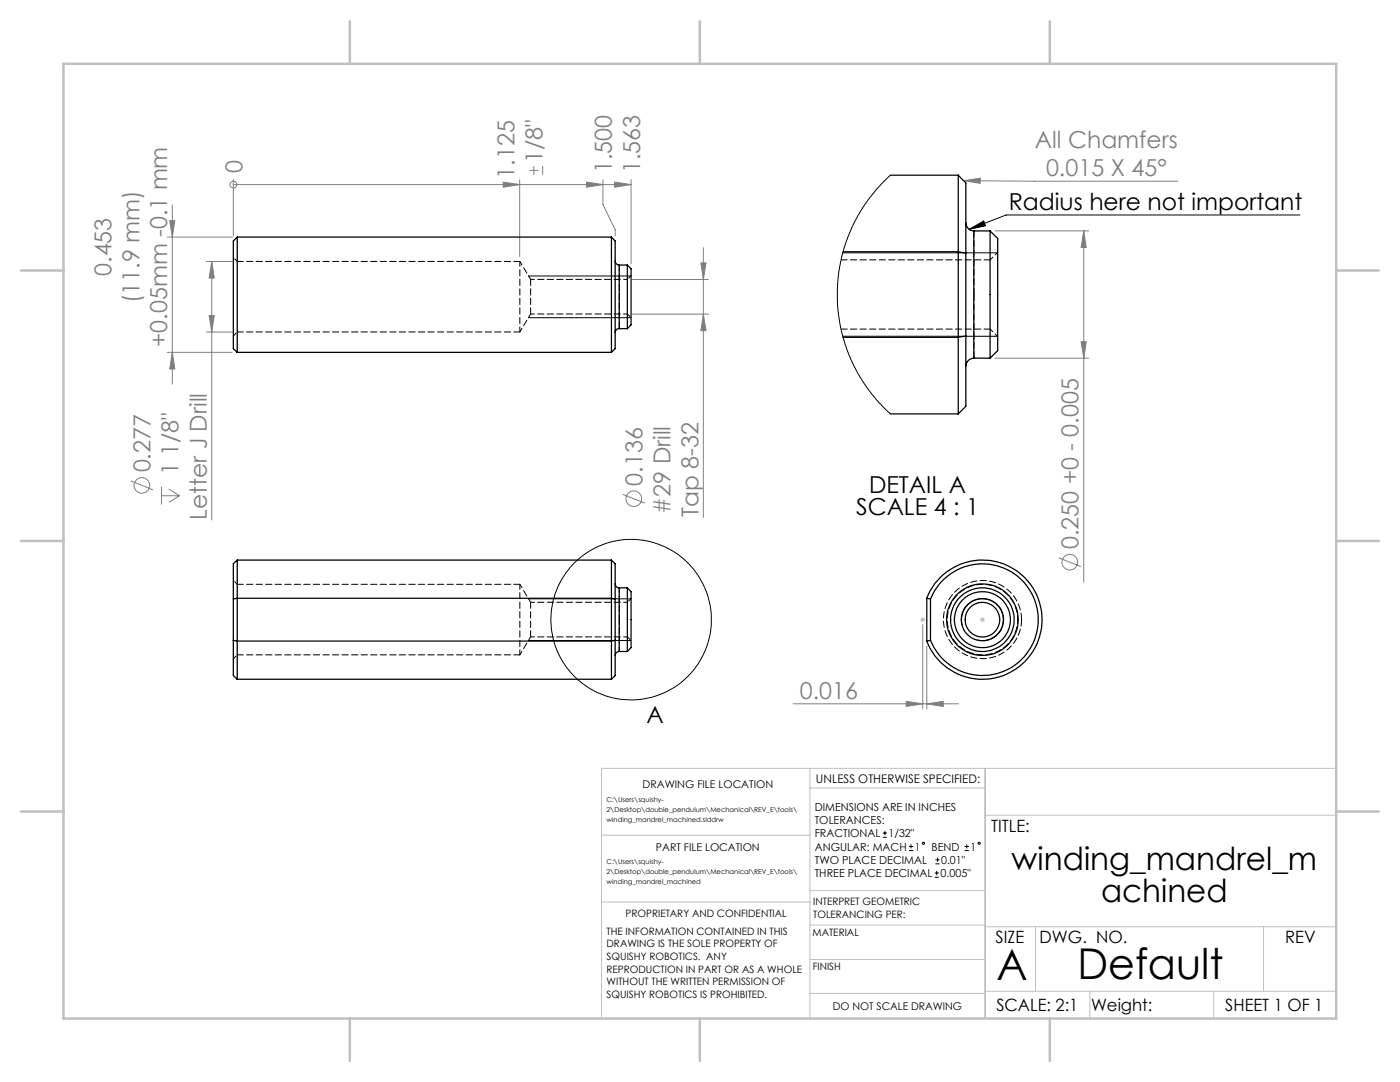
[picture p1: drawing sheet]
<svg xmlns="http://www.w3.org/2000/svg" width="279mm" height="216mm" viewBox="0 0 279 216" stroke-linecap="round" stroke-linejoin="round" font-family="sans-serif">
<g fill="none" stroke="#808080" stroke-width=".2">
<path d="M46.6 36.8h.1M46.6 35.8v11.3M46.6 36.8h79.3M100.4 36.3l3.3 .5-3.3 .6zM103.7 35.8v15.4M105.7 34h1.7M106.5 33.1v1.8M108.3 33.1v1.8M117.1 36.3l3.2 .5-3.2 .6zM120.3 35.8v5l2.5 5v1.3M122.7 36.3l3.2 .5-3.2 .6zM125.9 35.8v16.8"/>
<path d="M192.3 36.1l3.4-.5-.1 1zM192.3 36.1l42.8 .1M33.4 47.3h13M33.9 44h1l-.5 3.3zM34.4 41v35.7M41.2 52.2h5.2M42.3 52.2v51.6M42.3 52.2l.5 3.3h-1.1zM126.2 55.8h15.2M139.9 52.5h1l-.5 3.3zM140.4 49.4v53.9M198.6 46.1h18.7"/>
<path d="M216.3 46.1l.5 3.3h-1zM216.3 46.1v70.1M33.4 70.3h13M34.4 70.3l.5 3.3h-1zM41.2 66.3h5.2M41.7 63h1.1l-.5 3.3zM126.2 62.7h15.2M140.4 62.7l.5 3.3h-1zM198.6 71.5h18.7M215.8 68.2h1l-.5 3.3zM26.1 96l4.5 1.8M32.2 97.1v3.6"/>
<path d="M32.2 98.9h3.6M33.7 97.6l2.1 1.3M35.8 98.9l-2.1 1.3M124.2 98.6l4.5 1.8M211.3 111.3l4.4 1.8M180.9 139.9l3.2 .5-3.2 .6zM184.1 124.6v16.9M185 128.9v12.6M158.3 140.4h33M185 140.4l3.2-.5v1.1z"/>
<circle cx="46.6" cy="36.8" r=".68"/>
<circle cx="28.3" cy="96.9" r="1.55"/>
<circle cx="126.5" cy="99.5" r="1.56"/>
<circle cx="213.5" cy="112.2" r="1.55"/>
</g>
<g fill="none" stroke="#000" stroke-width=".2">
<path d="M105.4 55.1h20.5M168.2 50.4h30.8M193.4 45.8l2.9-1.7 .4 .9zM259.4 42.9h-58.6l-7.4 2.9M105.4 63.4h20.5M168.2 67.1h30.8M105.4 119.5h20.5M105.4 127.8h20.5M192.1 124.7a4.2 4.2 0 0 1 3.6-5.2 4.2 4.2 0 0 1 4.5 4.5 4.2 4.2 0 0 1-5.2 3.7M176.2 167.1h.8M176.2 166.2h.8M176.6 165.8v.9"/>
<path d="M181.4 169.7h.8M181.4 168.9h.8M181.8 168.5v.8M186.5 175h.9M186.5 174.2h.9M186.7 172.4h.8M186.7 171.6h.8M186.9 173.8v.8M187.1 171.1v.9M192.5 169.7h.9M192.5 168.9h.9M192.9 168.5v.8"/>
<circle cx="125.9" cy="123.6" r="16"/>
<circle cx="184.3" cy="168.3" r=".21"/>
<circle cx="195.4" cy="168.3" r=".21"/>
</g>
<g fill="none" stroke="#c0c0c0" stroke-width=".2">
<path d="M183.7 123.6h.9M183.8 123.3l.7 .7M184.2 123.2v.9M184.5 123.3l-.7 .7M195.5 123.6h1.1M195.7 123.3l.7 .7M196.1 123.2v.9M196.4 123.3l-.7 .7M161.6 153.3v49.9M161.6 157.2h35M196.6 153.3v49.9M266.7 153.3h-146.6v49.9"/>
<path d="M120.1 180h41.5M120.1 166.7h41.5M161.6 177.7h35.1M196.6 162.7h70.1M161.6 198.2h35M161.6 191.5h35M161.6 184.6h35.1M196.6 197.8h70.1M196.6 184.9h70.1M206.7 184.9v12.9M217.5 197.8v5.4M242.2 197.8v5.4"/>
<path d="M252.2 184.9v12.9"/>
</g>
<g fill="none" stroke="#c0c0c0" stroke-width=".5">
<path d="M12.7 12.7h254v190.5h-254zM69.8 4.2v8.5M139.7 4.2v8.5M209.5 4.2v8.5M4.2 54h8.5M266.7 54h8.5M4.2 107.9h8.5M266.7 107.9h8.5M4.2 161.9h8.5M266.7 161.9h8.5M69.8 203.2v8.5M139.7 203.2v8.5"/>
<path d="M209.5 203.2v8.5"/>
</g>
<g fill="#808080">
<path d="M192.3 36.1l3.4-.5-.1 1z"/>
<path d="M180.9 139.9l3.2 .5-3.2 .6zM185 140.4l3.2-.5v1.1z"/>
<path d="M117.1 36.3l3.2 .5-3.2 .6zM122.7 36.3l3.2 .5-3.2 .6zM100.4 36.3l3.3 .5-3.3 .6z"/>
<path d="M33.9 44h1l-.5 3.3zM34.4 70.3l.5 3.3h-1zM42.3 52.2l.5 3.3h-1.1zM41.7 63h1.1l-.5 3.3zM139.9 52.5h1l-.5 3.3zM140.4 62.7l.5 3.3h-1z"/>
<path d="M216.3 46.1l.5 3.3h-1zM215.8 68.2h1l-.5 3.3z"/>
</g>
<path d="M193.4 45.8l2.9-1.7 .4 .9z" fill="#000"/>
<g fill="none" stroke="#000" stroke-width=".25">
<path d="M177.7 35h13.5M191.2 35l1.6 1.5v14M191.2 35v15.2M47.3 47.3v23M47.3 47.3l-.7 .8v21.5l.7 .7M47.3 47.3h74.7M122 47.3l.8 .8v20.3a1.75 1.75 0 0 1-.8 1.9M122 47.3v23M122.8 52.1a.85 .85 0 0 0 .8 .8M123.6 52.9v12.7M123.6 52.9h1.6M125.2 52.9l.7 .7v11.2l-.7 .8"/>
<path d="M125.2 52.9v12.7M168.2 50.2h23M191.2 50.2l1.6 .3M191.2 50.2v17.1M192.8 44.5a1.63 1.63 0 0 0 1.5 1.6M192.8 50.5v16.5M194.3 46.1v25.4M194.3 46.1h3.3M197.6 46.1l1.5 1.5v22.4l-1.5 1.5M197.6 46.1v25.4M47.3 70.3h74.7M123.6 65.6a.78 .78 0 0 0-.8 .8"/>
<path d="M123.6 65.6h1.6M168.2 67.3h23M191.2 67.3v15.3M192.8 67v14.1l-1.6 1.5M192.8 67l-1.6 .3M194.3 71.5a1.63 1.63 0 0 0-1.5 1.6M194.3 71.5h3.3M177.7 82.6h13.5M46.6 119.5v8.3M47.3 111.8v7.6M47.3 111.8l-.7 .7v7M47.3 111.8h74.7"/>
<path d="M47.3 119.4h74.7M47.3 119.4v8.5M47.3 119.4l-.7 .1M122 111.8l.8 .7v7M122 111.8v7.6M122 119.4l.8 .1M122 119.4v8.5M122.8 116.5a.85 .85 0 0 0 .8 .8M122.8 119.5v8.3M123.6 117.3v12.7M123.6 117.3h1.6M125.2 117.3l.7 .8v11.1l-.7 .8"/>
<path d="M125.2 117.3v12.7M185 119.4a11.9 11.9 0 0 1 18.2-5.3 11.9 11.9 0 0 1 0 19 11.9 11.9 0 0 1-18.2-5.2M185 119.4l.7 .1M185 119.4v8.5M185.7 119.5a11.1 11.1 0 0 1 17.1-4.7 11.1 11.1 0 0 1 0 17.7 11.1 11.1 0 0 1-17.1-4.7M185.7 119.5v8.3M46.6 127.8v7l.7 .7M46.6 127.8l.7 .1M47.3 127.9v7.6M47.3 135.5h74.7M47.3 127.9h74.7M122 127.9v7.6"/>
<path d="M122.8 127.8v7l-.8 .7M122.8 127.8l-.8 .1M123.6 130a.85 .85 0 0 0-.8 .8M123.6 130h1.6M185.7 127.8l-.7 .1"/>
<circle cx="196.1" cy="123.7" r="5.6"/>
<circle cx="196.1" cy="123.6" r="4.2"/>
<circle cx="196.1" cy="123.6" r="7.1"/>
<circle cx="196.1" cy="123.7" r="6.3"/>
<circle cx="196.1" cy="123.6" r="3.5"/>
</g>
<path d="M103.7 66.2v-14M103.7 130.7v-14.1M123.6 123.6v-6.3M123.6 130v-6.4" fill="none" stroke="#000" stroke-width=".2" stroke-dasharray="1.3 .6" stroke-dashoffset=".3"/>
<path d="M105.9 55.7v7M194.4 58.8v-12.7M197.6 51.9h-29.7M123.6 65.6v-12.7M167.9 65.7h29.7M194.4 71.5v-12.7M105.9 120.2v6.9M203.9 123.6a7.8 7.8 0 0 0-11.5-6.8 7.8 7.8 0 0 0-.6 13.3 7.8 7.8 0 0 0 12-5.8l.1-.7" fill="none" stroke="#000" stroke-width=".2" stroke-dasharray="1.3 .6"/>
<g fill="none" stroke="#000" stroke-width=".2" stroke-dasharray="1.3 .6" stroke-dashoffset=".5">
<path d="M47.4 52.2l-.8-.8M105.9 55.7l-2.2-3.5M125.2 55.7h-19.3M126 55l-.8 .7M199.1 50.3l-1.5 1.6M46.6 67l.8-.8M103.7 66.2l2.2-3.5M105.9 62.7h19.3M125.2 62.7l.8 .7M197.6 65.7l1.5 1.5M47.4 116.6l-.8-.8M126 119.4l-.8 .8"/>
<path d="M46.6 131.4l.8-.7M103.7 130.7l2.2-3.6M105.9 120.2l-2.2-3.6M105.9 127.1h19.3M125.2 127.1l.8 .7M125.2 120.2h-19.3"/>
</g>
<path d="M103.7 52.2h-56.3M47.4 66.2h56.3M103.7 116.6h-56.3M47.4 130.7h56.3" fill="none" stroke="#000" stroke-width=".2" stroke-dasharray="1.3 .6" stroke-dashoffset=".1"/>
<path d="M203.1 123.6a7 7 0 0 1-10.4 6.2 7 7 0 0 1-.5-12 7 7 0 0 1 10.9 5.2v.6" fill="none" stroke="#000" stroke-width=".2" stroke-dasharray="1.3 .6" stroke-dashoffset=".4"/>
<path d="M177.7 35l-2.7 2.7-1.9 2.3-1.8 2.9-1.3 2.6-1.1 2.5-.8 2.9-.7 3.6-.3 3v3.4l.6 4 .6 2.7 1.1 3.2 1.8 3.6 1.9 3.1 2.4 3 2.2 2.1" fill="none" stroke="#000" stroke-width=".2"/>
<g font-size="8.5">
<text x="198.9" y="195.5">A</text>
<text x="215" y="195.4">Default</text>
</g>
<g font-size="6.3">
<text x="201.9" y="173.7">winding_mandrel_m</text>
<text x="219.7" y="180">achined</text>
</g>
<g font-size="4.7" fill="#808080">
<text x="206.5" y="29.6">All Chamfers</text>
<text x="48.4" y="34.5" transform="rotate(-90 48.4 34.5)">0</text>
<text x="102.7" y="35.6" transform="rotate(-90 102.7 35.6)">1.125</text>
<text x="108.3" y="32.5" transform="rotate(-90 108.3 32.5)">1/8&quot;</text>
<text x="122.1" y="34.5" transform="rotate(-90 122.1 34.5)">1.500</text>
<text x="127.7" y="34.5" transform="rotate(-90 127.7 34.5)">1.563</text>
<text x="208.8" y="35.1">0.015 X 45°</text>
<text x="22.3" y="55.1" transform="rotate(-90 22.3 55.1)">0.453</text>
<text x="27.8" y="60.5" transform="rotate(-90 27.8 60.5)">(11.9 mm)</text>
<text x="33.4" y="69.2" transform="rotate(-90 33.4 69.2)">+0.05mm -0.1 mm</text>
<text x="30" y="94.3" transform="rotate(-90 30 94.3)">0.277</text>
<text x="35.7" y="94.9" transform="rotate(-90 35.7 94.9)">1 1/8&quot;</text>
<text x="128.2" y="96.9" transform="rotate(-90 128.2 96.9)">0.136</text>
<text x="41.3" y="103.7" transform="rotate(-90 41.3 103.7)">Letter J Drill</text>
<text x="133.8" y="102.5" transform="rotate(-90 133.8 102.5)">#29 Drill</text>
<text x="139.4" y="103.2" transform="rotate(-90 139.4 103.2)">Tap 8-32</text>
<text x="215.2" y="109.6" transform="rotate(-90 215.2 109.6)">0.250 +0 - 0.005</text>
<text x="159.6" y="139.4">0.016</text>
</g>
<g font-size="4.7">
<text x="201.3" y="41.8">Radius here not important</text>
<text x="173.4" y="98.3">DETAIL A</text>
<text x="170.8" y="102.8">SCALE 4 : 1</text>
<text x="129" y="144.3">A</text>
</g>
<g font-size="3.4">
<text x="197.8" y="166">TITLE:</text>
<text x="198.7" y="188.1">SIZE</text>
<text x="207.5" y="188.1">DWG. NO.</text>
<text x="256.5" y="188.2">REV</text>
<text x="198.8" y="201.7">SCALE: 2:1</text>
<text x="217.7" y="201.8">Weight:</text>
<text x="244.5" y="201.7">SHEET 1 OF 1</text>
</g>
<text font-size="2.4" x="162.8" y="156.2">UNLESS OTHERWISE SPECIFIED:</text>
<g font-size="2.2">
<text x="162.6" y="161.8">DIMENSIONS ARE IN INCHES</text>
<text x="162.6" y="164.4">TOLERANCES:</text>
<text x="162.6" y="167.1">FRACTIONAL</text>
<text x="177.3" y="167.1">1/32&quot;</text>
<text x="162.6" y="172.4">TWO PLACE DECIMAL</text>
<text x="162.6" y="169.7">ANGULAR: MACH</text>
<text x="182.5" y="169.7">1</text>
<text x="185.9" y="169.7">BEND</text>
<text x="187.8" y="172.4">0.01&quot;</text>
<text x="193.7" y="169.7">1</text>
<text x="162.6" y="175">THREE PLACE DECIMAL</text>
<text x="187.7" y="175">0.005&quot;</text>
</g>
<g font-size="2.1">
<text x="128.2" y="157.2">DRAWING FILE LOCATION</text>
<text x="130.9" y="169.7">PART FILE LOCATION</text>
<text x="166.2" y="201.6">DO NOT SCALE DRAWING</text>
</g>
<g font-size="2">
<text x="124.8" y="182.9">PROPRIETARY AND CONFIDENTIAL</text>
<text x="162.3" y="180.6">INTERPRET GEOMETRIC</text>
<text x="162.3" y="183.1">TOLERANCING PER:</text>
<text x="121.1" y="186.5">THE INFORMATION CONTAINED IN THIS</text>
<text x="121.1" y="189">DRAWING IS THE SOLE PROPERTY OF</text>
<text x="121.1" y="191.6">SQUISHY ROBOTICS. ANY</text>
<text x="162.2" y="186.7">MATERIAL</text>
<text x="121.1" y="194.1">REPRODUCTION IN PART OR AS A WHOLE</text>
<text x="121.1" y="196.6">WITHOUT THE WRITTEN PERMISSION OF</text>
<text x="162.2" y="193.5">FINISH</text>
<text x="121.1" y="199.1">SQUISHY ROBOTICS IS PROHIBITED.</text>
</g>
<g font-size="1.4">
<text x="121.1" y="160">C:\Users\squishy-</text>
<text x="121.1" y="162">2\Desktop\double_pendulum\Mechanical\REV_E\tools\</text>
<text x="121.1" y="164">winding_mandrel_machined.slddrw</text>
<text x="121.1" y="172.5">C:\Users\squishy-</text>
<text x="121.1" y="174.5">2\Desktop\double_pendulum\Mechanical\REV_E\tools\</text>
<text x="121.1" y="176.5">winding_mandrel_machined</text>
</g>
</svg>
